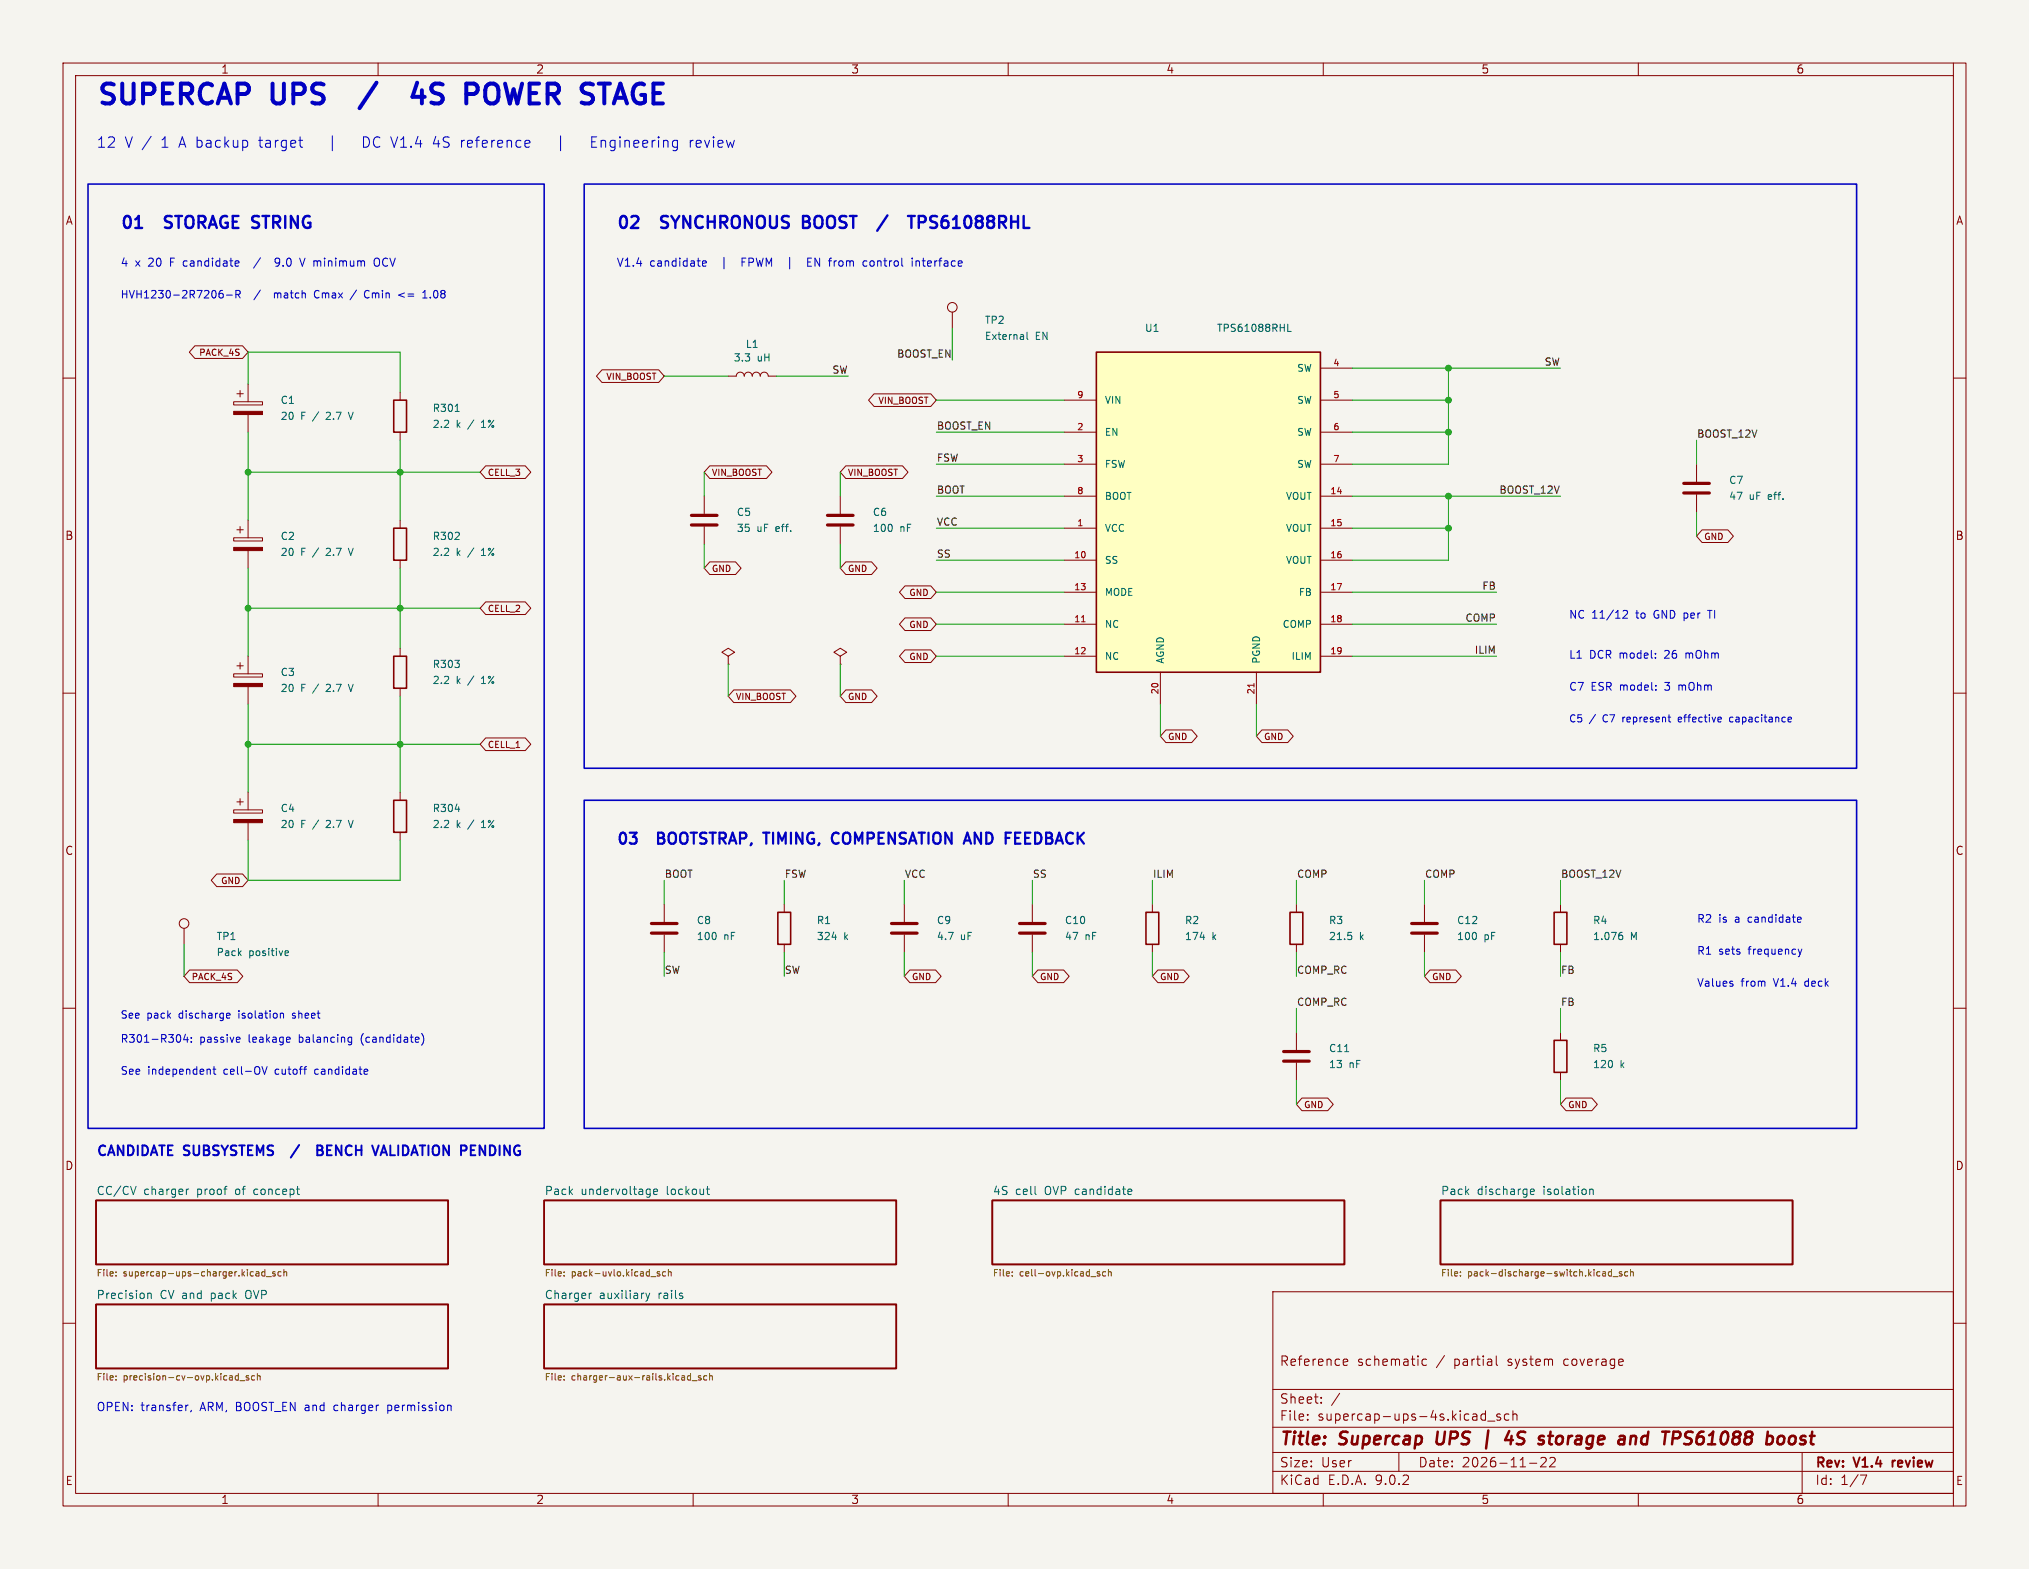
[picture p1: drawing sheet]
(kicad_sch (version 20250114) (generator "eeschema") (paper "User" 322 249)
(title_block (title "Supercap UPS | 4S storage and TPS61088 boost") (date "2026-11-22") (rev "V1.4 review") (comment 1 "Reference schematic / partial system coverage"))
(lib_symbols 
 (symbol "Device:R"
  (pin_numbers (hide yes))
  (pin_names
   (offset 0))
  (exclude_from_sim no)
  (in_bom yes)
  (on_board yes)
  (property "Reference" "R" (at 2.032 0 90) (effects (font (size 1.27 1.27))))
  (property "Value" "R" (at 0 0 90) (effects (font (size 1.27 1.27))))
  (property "Footprint" "" (at -1.778 0 90) (effects (font (size 1.27 1.27)) (hide yes)))
  (property "Datasheet" "~" (at 0 0 0) (effects (font (size 1.27 1.27)) (hide yes)))
  (property "Description" "Resistor" (at 0 0 0) (effects (font (size 1.27 1.27)) (hide yes)))
  (symbol "R_0_1"
   (rectangle (start -1.016 -2.54) (end 1.016 2.54) (stroke (width 0.254) (type default)) (fill (type none))))
  (symbol "R_1_1"
   (pin passive line (at 0 3.81 270) (length 1.27) (name "~" (effects (font (size 1.27 1.27)))) (number "1" (effects (font (size 1.27 1.27)))))
   (pin passive line (at 0 -3.81 90) (length 1.27) (name "~" (effects (font (size 1.27 1.27)))) (number "2" (effects (font (size 1.27 1.27))))))
  (embedded_fonts no))
 (symbol "Device:C"
  (pin_numbers (hide yes))
  (pin_names
   (offset 0.254))
  (exclude_from_sim no)
  (in_bom yes)
  (on_board yes)
  (property "Reference" "C" (at 0.635 2.54 0) (effects (font (size 1.27 1.27)) (justify left)))
  (property "Value" "C" (at 0.635 -2.54 0) (effects (font (size 1.27 1.27)) (justify left)))
  (property "Footprint" "" (at 0.9652 -3.81 0) (effects (font (size 1.27 1.27)) (hide yes)))
  (property "Datasheet" "~" (at 0 0 0) (effects (font (size 1.27 1.27)) (hide yes)))
  (property "Description" "Unpolarized capacitor" (at 0 0 0) (effects (font (size 1.27 1.27)) (hide yes)))
  (symbol "C_0_1"
   (polyline (pts (xy -2.032 0.762) (xy 2.032 0.762)) (stroke (width 0.508) (type default)) (fill (type none)))
   (polyline (pts (xy -2.032 -0.762) (xy 2.032 -0.762)) (stroke (width 0.508) (type default)) (fill (type none))))
  (symbol "C_1_1"
   (pin passive line (at 0 3.81 270) (length 2.794) (name "~" (effects (font (size 1.27 1.27)))) (number "1" (effects (font (size 1.27 1.27)))))
   (pin passive line (at 0 -3.81 90) (length 2.794) (name "~" (effects (font (size 1.27 1.27)))) (number "2" (effects (font (size 1.27 1.27))))))
  (embedded_fonts no))
 (symbol "Device:C_Polarized"
  (pin_numbers (hide yes))
  (pin_names
   (offset 0.254))
  (exclude_from_sim no)
  (in_bom yes)
  (on_board yes)
  (property "Reference" "C" (at 0.635 2.54 0) (effects (font (size 1.27 1.27)) (justify left)))
  (property "Value" "C_Polarized" (at 0.635 -2.54 0) (effects (font (size 1.27 1.27)) (justify left)))
  (property "Footprint" "" (at 0.9652 -3.81 0) (effects (font (size 1.27 1.27)) (hide yes)))
  (property "Datasheet" "~" (at 0 0 0) (effects (font (size 1.27 1.27)) (hide yes)))
  (property "Description" "Polarized capacitor" (at 0 0 0) (effects (font (size 1.27 1.27)) (hide yes)))
  (symbol "C_Polarized_0_1"
   (rectangle (start -2.286 0.508) (end 2.286 1.016) (stroke (width 0) (type default)) (fill (type none)))
   (polyline (pts (xy -1.778 2.286) (xy -0.762 2.286)) (stroke (width 0) (type default)) (fill (type none)))
   (polyline (pts (xy -1.27 2.794) (xy -1.27 1.778)) (stroke (width 0) (type default)) (fill (type none)))
   (rectangle (start 2.286 -0.508) (end -2.286 -1.016) (stroke (width 0) (type default)) (fill (type outline))))
  (symbol "C_Polarized_1_1"
   (pin passive line (at 0 3.81 270) (length 2.794) (name "~" (effects (font (size 1.27 1.27)))) (number "1" (effects (font (size 1.27 1.27)))))
   (pin passive line (at 0 -3.81 90) (length 2.794) (name "~" (effects (font (size 1.27 1.27)))) (number "2" (effects (font (size 1.27 1.27))))))
  (embedded_fonts no))
 (symbol "Device:L"
  (pin_numbers (hide yes))
  (pin_names
   (offset 1.016) (hide yes))
  (exclude_from_sim no)
  (in_bom yes)
  (on_board yes)
  (property "Reference" "L" (at -1.27 0 90) (effects (font (size 1.27 1.27))))
  (property "Value" "L" (at 1.905 0 90) (effects (font (size 1.27 1.27))))
  (property "Footprint" "" (at 0 0 0) (effects (font (size 1.27 1.27)) (hide yes)))
  (property "Datasheet" "~" (at 0 0 0) (effects (font (size 1.27 1.27)) (hide yes)))
  (property "Description" "Inductor" (at 0 0 0) (effects (font (size 1.27 1.27)) (hide yes)))
  (symbol "L_0_1"
   (arc (start 0 2.54) (mid 0.6323 1.905) (end 0 1.27) (stroke (width 0) (type default)) (fill (type none)))
   (arc (start 0 1.27) (mid 0.6323 0.635) (end 0 0) (stroke (width 0) (type default)) (fill (type none)))
   (arc (start 0 0) (mid 0.6323 -0.635) (end 0 -1.27) (stroke (width 0) (type default)) (fill (type none)))
   (arc (start 0 -1.27) (mid 0.6323 -1.905) (end 0 -2.54) (stroke (width 0) (type default)) (fill (type none))))
  (symbol "L_1_1"
   (pin passive line (at 0 3.81 270) (length 1.27) (name "1" (effects (font (size 1.27 1.27)))) (number "1" (effects (font (size 1.27 1.27)))))
   (pin passive line (at 0 -3.81 90) (length 1.27) (name "2" (effects (font (size 1.27 1.27)))) (number "2" (effects (font (size 1.27 1.27))))))
  (embedded_fonts no))
 (symbol "Connector:TestPoint"
  (pin_numbers (hide yes))
  (pin_names
   (offset 0.762) (hide yes))
  (exclude_from_sim no)
  (in_bom yes)
  (on_board yes)
  (property "Reference" "TP" (at 0 6.858 0) (effects (font (size 1.27 1.27))))
  (property "Value" "TestPoint" (at 0 5.08 0) (effects (font (size 1.27 1.27))))
  (property "Footprint" "" (at 5.08 0 0) (effects (font (size 1.27 1.27)) (hide yes)))
  (property "Datasheet" "~" (at 5.08 0 0) (effects (font (size 1.27 1.27)) (hide yes)))
  (property "Description" "test point" (at 0 0 0) (effects (font (size 1.27 1.27)) (hide yes)))
  (symbol "TestPoint_0_1"
   (circle (center 0 3.302) (radius 0.762) (stroke (width 0) (type default)) (fill (type none))))
  (symbol "TestPoint_1_1"
   (pin passive line (at 0 0 90) (length 2.54) (name "1" (effects (font (size 1.27 1.27)))) (number "1" (effects (font (size 1.27 1.27))))))
  (embedded_fonts no))
 (symbol "power:PWR_FLAG"
  (power)
  (pin_numbers (hide yes))
  (pin_names
   (offset 0) (hide yes))
  (exclude_from_sim no)
  (in_bom yes)
  (on_board yes)
  (property "Reference" "#FLG" (at 0 1.905 0) (effects (font (size 1.27 1.27)) (hide yes)))
  (property "Value" "PWR_FLAG" (at 0 3.81 0) (effects (font (size 1.27 1.27))))
  (property "Footprint" "" (at 0 0 0) (effects (font (size 1.27 1.27)) (hide yes)))
  (property "Datasheet" "~" (at 0 0 0) (effects (font (size 1.27 1.27)) (hide yes)))
  (property "Description" "Special symbol for telling ERC where power comes from" (at 0 0 0) (effects (font (size 1.27 1.27)) (hide yes)))
  (symbol "PWR_FLAG_0_0"
   (pin power_out line (at 0 0 90) (length 0) (name "~" (effects (font (size 1.27 1.27)))) (number "1" (effects (font (size 1.27 1.27))))))
  (symbol "PWR_FLAG_0_1"
   (polyline (pts (xy 0 0) (xy 0 1.27) (xy -1.016 1.905) (xy 0 2.54) (xy 1.016 1.905) (xy 0 1.27)) (stroke (width 0) (type default)) (fill (type none))))
  (embedded_fonts no))(symbol "Supercap_UPS:TPS61088RHL"
(pin_names (offset 1.27)) (in_bom yes) (on_board yes) (property "Reference" "U" (at 0 0 0) (effects (font (size 1 1)))) (property "Value" "TPS61088RHL" (at 0 0 0) (effects (font (size 1 1))))
(symbol "TPS61088RHL_0_1" (rectangle (start -17.7800 25.4000) (end 17.7800 -25.4000) (stroke (width 0.254) (type default)) (fill (type background))))
(symbol "TPS61088RHL_1_1" (pin power_in line (at -22.8600 17.7800 0) (length 5.08) (name "VIN" (effects (font (size 1.1 1.1)))) (number "9" (effects (font (size 1 1))))) (pin input line (at -22.8600 12.7000 0) (length 5.08) (name "EN" (effects (font (size 1.1 1.1)))) (number "2" (effects (font (size 1 1))))) (pin passive line (at -22.8600 7.6200 0) (length 5.08) (name "FSW" (effects (font (size 1.1 1.1)))) (number "3" (effects (font (size 1 1))))) (pin passive line (at -22.8600 2.5400 0) (length 5.08) (name "BOOT" (effects (font (size 1.1 1.1)))) (number "8" (effects (font (size 1 1))))) (pin power_out line (at -22.8600 -2.5400 0) (length 5.08) (name "VCC" (effects (font (size 1.1 1.1)))) (number "1" (effects (font (size 1 1))))) (pin passive line (at -22.8600 -7.6200 0) (length 5.08) (name "SS" (effects (font (size 1.1 1.1)))) (number "10" (effects (font (size 1 1))))) (pin input line (at -22.8600 -12.7000 0) (length 5.08) (name "MODE" (effects (font (size 1.1 1.1)))) (number "13" (effects (font (size 1 1))))) (pin passive line (at -22.8600 -17.7800 0) (length 5.08) (name "NC" (effects (font (size 1.1 1.1)))) (number "11" (effects (font (size 1 1))))) (pin passive line (at -22.8600 -22.8600 0) (length 5.08) (name "NC" (effects (font (size 1.1 1.1)))) (number "12" (effects (font (size 1 1))))) (pin passive line (at 22.8600 22.8600 180) (length 5.08) (name "SW" (effects (font (size 1.1 1.1)))) (number "4" (effects (font (size 1 1))))) (pin passive line (at 22.8600 17.7800 180) (length 5.08) (name "SW" (effects (font (size 1.1 1.1)))) (number "5" (effects (font (size 1 1))))) (pin passive line (at 22.8600 12.7000 180) (length 5.08) (name "SW" (effects (font (size 1.1 1.1)))) (number "6" (effects (font (size 1 1))))) (pin passive line (at 22.8600 7.6200 180) (length 5.08) (name "SW" (effects (font (size 1.1 1.1)))) (number "7" (effects (font (size 1 1))))) (pin power_out line (at 22.8600 2.5400 180) (length 5.08) (name "VOUT" (effects (font (size 1.1 1.1)))) (number "14" (effects (font (size 1 1))))) (pin passive line (at 22.8600 -2.5400 180) (length 5.08) (name "VOUT" (effects (font (size 1.1 1.1)))) (number "15" (effects (font (size 1 1))))) (pin passive line (at 22.8600 -7.6200 180) (length 5.08) (name "VOUT" (effects (font (size 1.1 1.1)))) (number "16" (effects (font (size 1 1))))) (pin input line (at 22.8600 -12.7000 180) (length 5.08) (name "FB" (effects (font (size 1.1 1.1)))) (number "17" (effects (font (size 1 1))))) (pin passive line (at 22.8600 -17.7800 180) (length 5.08) (name "COMP" (effects (font (size 1.1 1.1)))) (number "18" (effects (font (size 1 1))))) (pin passive line (at 22.8600 -22.8600 180) (length 5.08) (name "ILIM" (effects (font (size 1.1 1.1)))) (number "19" (effects (font (size 1 1))))) (pin power_in line (at -7.6200 -30.4800 90) (length 5.08) (name "AGND" (effects (font (size 1.1 1.1)))) (number "20" (effects (font (size 1 1))))) (pin power_in line (at 7.6200 -30.4800 90) (length 5.08) (name "PGND" (effects (font (size 1.1 1.1)))) (number "21" (effects (font (size 1 1))))))))
(text "SUPERCAP UPS  /  4S POWER STAGE" (at 15.2400 15.2400 0) (effects (font (size 3.15 3.15) (bold yes)) (justify left)))
(text "12 V / 1 A backup target   |   DC V1.4 4S reference   |   Engineering review" (at 15.2400 22.8600 0) (effects (font (size 1.65 1.65) ) (justify left)))
(rectangle (start 13.9700 29.2100) (end 86.3600 179.0700) (stroke (width 0.25) (type default)) (fill (type none)))
(text "01  STORAGE STRING" (at 19.0500 35.5600 0) (effects (font (size 1.9 1.9) (bold yes)) (justify left)))
(text "4 x 20 F candidate  /  9.0 V minimum OCV" (at 19.0500 41.9100 0) (effects (font (size 1.28 1.28) ) (justify left)))
(text "HVH1230-2R7206-R  /  match Cmax / Cmin <= 1.08" (at 19.0500 46.9900 0) (effects (font (size 1.2 1.2) ) (justify left)))
(symbol (lib_id "Device:C_Polarized") (at 39.3700 64.7700 0) (unit 1) (in_bom yes) (on_board yes) (dnp no) (property "Reference" "C1" (at 44.4500 63.5000 0) (effects (font (size 1.15 1.15)) (justify left) )) (property "Value" "20 F / 2.7 V" (at 44.4500 66.0400 0) (effects (font (size 1.15 1.15)) (justify left) )) (property "Footprint" "Capacitor_THT:CP_Radial_D12.5mm_P5.00mm" (at 39.3700 64.7700 0) (effects (font (size 1 1)) (hide yes))) (property "MPN" "HVH1230-2R7206-R" (at 39.3700 64.7700 0) (effects (font (size 1 1)) (hide yes))) (pin "1") (pin "2"))
(wire (pts (xy 39.3700 60.9600) (xy 39.3700 55.8800)) (stroke (width 0) (type default)))
(global_label "PACK_4S" (shape bidirectional) (at 39.3700 55.8800 0) (effects (font (size 1 1)) (justify right)))
(wire (pts (xy 39.3700 68.5800) (xy 39.3700 74.9300)) (stroke (width 0) (type default)))
(wire (pts (xy 39.3700 74.9300) (xy 39.3700 82.5500)) (stroke (width 0) (type default)))
(wire (pts (xy 39.37 74.93) (xy 63.5 74.93)) (stroke (width 0) (type default)))
(wire (pts (xy 63.5 74.93) (xy 76.2 74.93)) (stroke (width 0) (type default)))
(junction (at 63.5 74.93) (diameter 0) (color 0 0 0 0))
(global_label "CELL_3" (shape bidirectional) (at 76.2 74.93 180) (effects (font (size 1 1)) (justify left)))
(junction (at 39.3700 74.9300) (diameter 0) (color 0 0 0 0))
(symbol (lib_id "Device:C_Polarized") (at 39.3700 86.3600 0) (unit 1) (in_bom yes) (on_board yes) (dnp no) (property "Reference" "C2" (at 44.4500 85.0900 0) (effects (font (size 1.15 1.15)) (justify left) )) (property "Value" "20 F / 2.7 V" (at 44.4500 87.6300 0) (effects (font (size 1.15 1.15)) (justify left) )) (property "Footprint" "Capacitor_THT:CP_Radial_D12.5mm_P5.00mm" (at 39.3700 86.3600 0) (effects (font (size 1 1)) (hide yes))) (property "MPN" "HVH1230-2R7206-R" (at 39.3700 86.3600 0) (effects (font (size 1 1)) (hide yes))) (pin "1") (pin "2"))
(wire (pts (xy 39.3700 90.1700) (xy 39.3700 96.5200)) (stroke (width 0) (type default)))
(wire (pts (xy 39.3700 96.5200) (xy 39.3700 104.1400)) (stroke (width 0) (type default)))
(wire (pts (xy 39.37 96.52) (xy 63.5 96.52)) (stroke (width 0) (type default)))
(wire (pts (xy 63.5 96.52) (xy 76.2 96.52)) (stroke (width 0) (type default)))
(junction (at 63.5 96.52) (diameter 0) (color 0 0 0 0))
(global_label "CELL_2" (shape bidirectional) (at 76.2 96.52 180) (effects (font (size 1 1)) (justify left)))
(junction (at 39.3700 96.5200) (diameter 0) (color 0 0 0 0))
(symbol (lib_id "Device:C_Polarized") (at 39.3700 107.9500 0) (unit 1) (in_bom yes) (on_board yes) (dnp no) (property "Reference" "C3" (at 44.4500 106.6800 0) (effects (font (size 1.15 1.15)) (justify left) )) (property "Value" "20 F / 2.7 V" (at 44.4500 109.2200 0) (effects (font (size 1.15 1.15)) (justify left) )) (property "Footprint" "Capacitor_THT:CP_Radial_D12.5mm_P5.00mm" (at 39.3700 107.9500 0) (effects (font (size 1 1)) (hide yes))) (property "MPN" "HVH1230-2R7206-R" (at 39.3700 107.9500 0) (effects (font (size 1 1)) (hide yes))) (pin "1") (pin "2"))
(wire (pts (xy 39.3700 111.7600) (xy 39.3700 118.1100)) (stroke (width 0) (type default)))
(wire (pts (xy 39.3700 118.1100) (xy 39.3700 125.7300)) (stroke (width 0) (type default)))
(wire (pts (xy 39.37 118.11) (xy 63.5 118.11)) (stroke (width 0) (type default)))
(wire (pts (xy 63.5 118.11) (xy 76.2 118.11)) (stroke (width 0) (type default)))
(junction (at 63.5 118.11) (diameter 0) (color 0 0 0 0))
(global_label "CELL_1" (shape bidirectional) (at 76.2 118.11 180) (effects (font (size 1 1)) (justify left)))
(junction (at 39.3700 118.1100) (diameter 0) (color 0 0 0 0))
(symbol (lib_id "Device:C_Polarized") (at 39.3700 129.5400 0) (unit 1) (in_bom yes) (on_board yes) (dnp no) (property "Reference" "C4" (at 44.4500 128.2700 0) (effects (font (size 1.15 1.15)) (justify left) )) (property "Value" "20 F / 2.7 V" (at 44.4500 130.8100 0) (effects (font (size 1.15 1.15)) (justify left) )) (property "Footprint" "Capacitor_THT:CP_Radial_D12.5mm_P5.00mm" (at 39.3700 129.5400 0) (effects (font (size 1 1)) (hide yes))) (property "MPN" "HVH1230-2R7206-R" (at 39.3700 129.5400 0) (effects (font (size 1 1)) (hide yes))) (pin "1") (pin "2"))
(wire (pts (xy 39.3700 133.3500) (xy 39.3700 139.7000)) (stroke (width 0) (type default)))
(global_label "GND" (shape bidirectional) (at 39.3700 139.7000 0) (effects (font (size 1 1)) (justify right)))
(symbol (lib_id "Connector:TestPoint") (at 29.21 149.86 0) (unit 1) (in_bom yes) (on_board yes) (dnp no) (property "Reference" "TP1" (at 34.29 148.59 0) (effects (font (size 1.15 1.15)) (justify left) )) (property "Value" "Pack positive" (at 34.29 151.13 0) (effects (font (size 1.15 1.15)) (justify left) )) (pin "1"))
(wire (pts (xy 29.21 149.86) (xy 29.21 154.94)) (stroke (width 0) (type default)))
(global_label "PACK_4S" (shape bidirectional) (at 29.21 154.94 180) (effects (font (size 1 1)) (justify left)))
(wire (pts (xy 39.37 55.88) (xy 63.5 55.88)) (stroke (width 0) (type default)))
(wire (pts (xy 39.37 139.7) (xy 63.5 139.7)) (stroke (width 0) (type default)))
(wire (pts (xy 63.5 55.88) (xy 63.5 62.23)) (stroke (width 0) (type default)))
(wire (pts (xy 63.5 69.85) (xy 63.5 74.93)) (stroke (width 0) (type default)))
(symbol (lib_id "Device:R") (at 63.5 66.04 0) (unit 1) (in_bom yes) (on_board yes) (dnp no) (property "Reference" "R301" (at 68.58 64.77 0) (effects (font (size 1.15 1.15)) (justify left))) (property "Value" "2.2 k / 1%" (at 68.58 67.31 0) (effects (font (size 1.15 1.15)) (justify left))) (property "Footprint" "Resistor_SMD:R_0805_2012Metric" (at 63.5 66.04 0) (effects (font (size 1.00 1.00)) (hide yes))) (pin "1") (pin "2"))
(wire (pts (xy 63.5 74.93) (xy 63.5 82.55)) (stroke (width 0) (type default)))
(wire (pts (xy 63.5 90.17) (xy 63.5 96.52)) (stroke (width 0) (type default)))
(symbol (lib_id "Device:R") (at 63.5 86.36 0) (unit 1) (in_bom yes) (on_board yes) (dnp no) (property "Reference" "R302" (at 68.58 85.09 0) (effects (font (size 1.15 1.15)) (justify left))) (property "Value" "2.2 k / 1%" (at 68.58 87.63 0) (effects (font (size 1.15 1.15)) (justify left))) (property "Footprint" "Resistor_SMD:R_0805_2012Metric" (at 63.5 86.36 0) (effects (font (size 1.00 1.00)) (hide yes))) (pin "1") (pin "2"))
(wire (pts (xy 63.5 96.52) (xy 63.5 102.87)) (stroke (width 0) (type default)))
(wire (pts (xy 63.5 110.49) (xy 63.5 118.11)) (stroke (width 0) (type default)))
(symbol (lib_id "Device:R") (at 63.5 106.68 0) (unit 1) (in_bom yes) (on_board yes) (dnp no) (property "Reference" "R303" (at 68.58 105.41 0) (effects (font (size 1.15 1.15)) (justify left))) (property "Value" "2.2 k / 1%" (at 68.58 107.95 0) (effects (font (size 1.15 1.15)) (justify left))) (property "Footprint" "Resistor_SMD:R_0805_2012Metric" (at 63.5 106.68 0) (effects (font (size 1.00 1.00)) (hide yes))) (pin "1") (pin "2"))
(wire (pts (xy 63.5 118.11) (xy 63.5 125.73)) (stroke (width 0) (type default)))
(wire (pts (xy 63.5 133.35) (xy 63.5 139.7)) (stroke (width 0) (type default)))
(symbol (lib_id "Device:R") (at 63.5 129.54 0) (unit 1) (in_bom yes) (on_board yes) (dnp no) (property "Reference" "R304" (at 68.58 128.27 0) (effects (font (size 1.15 1.15)) (justify left))) (property "Value" "2.2 k / 1%" (at 68.58 130.81 0) (effects (font (size 1.15 1.15)) (justify left))) (property "Footprint" "Resistor_SMD:R_0805_2012Metric" (at 63.5 129.54 0) (effects (font (size 1.00 1.00)) (hide yes))) (pin "1") (pin "2"))
(text "R301-R304: passive leakage balancing (candidate)" (at 19.05 165.1 0) (effects (font (size 1.22 1.22)) (justify left)))
(text "See independent cell-OV cutoff candidate" (at 19.05 170.18 0) (effects (font (size 1.22 1.22)) (justify left)))
(text "See pack discharge isolation sheet" (at 19.0500 161.2900 0) (effects (font (size 1.18 1.18) ) (justify left)))
(rectangle (start 92.7100 29.2100) (end 294.6400 121.9200) (stroke (width 0.25) (type default)) (fill (type none)))
(text "02  SYNCHRONOUS BOOST  /  TPS61088RHL" (at 97.7900 35.5600 0) (effects (font (size 1.9 1.9) (bold yes)) (justify left)))
(text "V1.4 candidate  |  FPWM  |  EN from control interface" (at 97.7900 41.9100 0) (effects (font (size 1.28 1.28) ) (justify left)))
(symbol (lib_id "Supercap_UPS:TPS61088RHL") (at 191.7700 81.2800 0) (unit 1) (in_bom yes) (on_board yes) (dnp no) (property "Reference" "U1" (at 181.6100 52.0700 0) (effects (font (size 1.15 1.15)) (justify left) )) (property "Value" "TPS61088RHL" (at 193.0400 52.0700 0) (effects (font (size 1.15 1.15)) (justify left) )) (pin "9") (pin "2") (pin "3") (pin "8") (pin "1") (pin "10") (pin "13") (pin "11") (pin "12") (pin "4") (pin "5") (pin "6") (pin "7") (pin "14") (pin "15") (pin "16") (pin "17") (pin "18") (pin "19") (pin "20") (pin "21"))
(wire (pts (xy 168.9100 63.5000) (xy 148.5900 63.5000)) (stroke (width 0) (type default)))
(global_label "VIN_BOOST" (shape bidirectional) (at 148.5900 63.5000 0) (effects (font (size 1 1)) (justify right)))
(wire (pts (xy 168.9100 68.5800) (xy 148.5900 68.5800)) (stroke (width 0) (type default)))
(label "BOOST_EN" (at 148.5900 68.5800 0) (effects (font (size 1.15 1.15)) (justify left bottom)))
(wire (pts (xy 168.9100 73.6600) (xy 148.5900 73.6600)) (stroke (width 0) (type default)))
(label "FSW" (at 148.5900 73.6600 0) (effects (font (size 1.15 1.15)) (justify left bottom)))
(wire (pts (xy 168.9100 78.7400) (xy 148.5900 78.7400)) (stroke (width 0) (type default)))
(label "BOOT" (at 148.5900 78.7400 0) (effects (font (size 1.15 1.15)) (justify left bottom)))
(wire (pts (xy 168.9100 83.8200) (xy 148.5900 83.8200)) (stroke (width 0) (type default)))
(label "VCC" (at 148.5900 83.8200 0) (effects (font (size 1.15 1.15)) (justify left bottom)))
(wire (pts (xy 168.9100 88.9000) (xy 148.5900 88.9000)) (stroke (width 0) (type default)))
(label "SS" (at 148.5900 88.9000 0) (effects (font (size 1.15 1.15)) (justify left bottom)))
(wire (pts (xy 168.9100 93.9800) (xy 148.5900 93.9800)) (stroke (width 0) (type default)))
(global_label "GND" (shape bidirectional) (at 148.5900 93.9800 0) (effects (font (size 1 1)) (justify right)))
(wire (pts (xy 168.9100 99.0600) (xy 148.5900 99.0600)) (stroke (width 0) (type default)))
(global_label "GND" (shape bidirectional) (at 148.5900 99.0600 0) (effects (font (size 1 1)) (justify right)))
(wire (pts (xy 168.9100 104.1400) (xy 148.5900 104.1400)) (stroke (width 0) (type default)))
(global_label "GND" (shape bidirectional) (at 148.5900 104.1400 0) (effects (font (size 1 1)) (justify right)))
(wire (pts (xy 214.6300 58.4200) (xy 229.8700 58.4200)) (stroke (width 0) (type default)))
(wire (pts (xy 214.6300 63.5000) (xy 229.8700 63.5000)) (stroke (width 0) (type default)))
(wire (pts (xy 214.6300 68.5800) (xy 229.8700 68.5800)) (stroke (width 0) (type default)))
(wire (pts (xy 214.6300 73.6600) (xy 229.8700 73.6600)) (stroke (width 0) (type default)))
(wire (pts (xy 214.6300 78.7400) (xy 229.8700 78.7400)) (stroke (width 0) (type default)))
(wire (pts (xy 214.6300 83.8200) (xy 229.8700 83.8200)) (stroke (width 0) (type default)))
(wire (pts (xy 214.6300 88.9000) (xy 229.8700 88.9000)) (stroke (width 0) (type default)))
(wire (pts (xy 214.6300 93.9800) (xy 237.4900 93.9800)) (stroke (width 0) (type default)))
(label "FB" (at 237.4900 93.9800 180) (effects (font (size 1.15 1.15)) (justify right bottom)))
(wire (pts (xy 214.6300 99.0600) (xy 237.4900 99.0600)) (stroke (width 0) (type default)))
(label "COMP" (at 237.4900 99.0600 180) (effects (font (size 1.15 1.15)) (justify right bottom)))
(wire (pts (xy 214.6300 104.1400) (xy 237.4900 104.1400)) (stroke (width 0) (type default)))
(label "ILIM" (at 237.4900 104.1400 180) (effects (font (size 1.15 1.15)) (justify right bottom)))
(wire (pts (xy 184.1500 111.7600) (xy 184.1500 116.8400)) (stroke (width 0) (type default)))
(global_label "GND" (shape bidirectional) (at 184.1500 116.8400 180) (effects (font (size 1 1)) (justify left)))
(wire (pts (xy 199.3900 111.7600) (xy 199.3900 116.8400)) (stroke (width 0) (type default)))
(global_label "GND" (shape bidirectional) (at 199.3900 116.8400 180) (effects (font (size 1 1)) (justify left)))
(wire (pts (xy 229.8700 58.4200) (xy 229.8700 63.5000)) (stroke (width 0) (type default)))
(wire (pts (xy 229.8700 63.5000) (xy 229.8700 68.5800)) (stroke (width 0) (type default)))
(wire (pts (xy 229.8700 68.5800) (xy 229.8700 73.6600)) (stroke (width 0) (type default)))
(junction (at 229.8700 63.5000) (diameter 0) (color 0 0 0 0))
(junction (at 229.8700 68.5800) (diameter 0) (color 0 0 0 0))
(wire (pts (xy 229.8700 58.4200) (xy 247.6500 58.4200)) (stroke (width 0) (type default)))
(junction (at 229.8700 58.4200) (diameter 0) (color 0 0 0 0))
(label "SW" (at 247.6500 58.4200 180) (effects (font (size 1.15 1.15)) (justify right bottom)))
(wire (pts (xy 229.8700 78.7400) (xy 229.8700 83.8200)) (stroke (width 0) (type default)))
(wire (pts (xy 229.8700 83.8200) (xy 229.8700 88.9000)) (stroke (width 0) (type default)))
(junction (at 229.8700 83.8200) (diameter 0) (color 0 0 0 0))
(wire (pts (xy 229.8700 78.7400) (xy 247.6500 78.7400)) (stroke (width 0) (type default)))
(junction (at 229.8700 78.7400) (diameter 0) (color 0 0 0 0))
(label "BOOST_12V" (at 247.6500 78.7400 180) (effects (font (size 1.15 1.15)) (justify right bottom)))
(symbol (lib_id "Connector:TestPoint") (at 151.1300 52.0700 0) (unit 1) (in_bom yes) (on_board yes) (dnp no) (property "Reference" "TP2" (at 156.2100 50.8000 0) (effects (font (size 1.15 1.15)) (justify left) )) (property "Value" "External EN" (at 156.2100 53.3400 0) (effects (font (size 1.15 1.15)) (justify left) )) (pin "1"))
(wire (pts (xy 151.1300 52.0700) (xy 151.1300 57.1500)) (stroke (width 0) (type default)))
(label "BOOST_EN" (at 151.1300 57.1500 180) (effects (font (size 1.15 1.15)) (justify right bottom)))
(symbol (lib_id "Device:L") (at 119.3800 59.6900 90) (unit 1) (in_bom yes) (on_board yes) (dnp no) (property "Reference" "L1" (at 119.3800 54.6100 90) (effects (font (size 1.15 1.15))  )) (property "Value" "3.3 uH" (at 119.3800 56.7690 90) (effects (font (size 1.15 1.15))  )) (pin "1") (pin "2"))
(wire (pts (xy 115.5700 59.6900) (xy 105.4100 59.6900)) (stroke (width 0) (type default)))
(global_label "VIN_BOOST" (shape bidirectional) (at 105.4100 59.6900 0) (effects (font (size 1 1)) (justify right)))
(wire (pts (xy 123.1900 59.6900) (xy 134.6200 59.6900)) (stroke (width 0) (type default)))
(label "SW" (at 134.6200 59.6900 180) (effects (font (size 1.15 1.15)) (justify right bottom)))
(symbol (lib_id "Device:C") (at 111.7600 82.5500 0) (unit 1) (in_bom yes) (on_board yes) (dnp no) (property "Reference" "C5" (at 116.8400 81.2800 0) (effects (font (size 1.15 1.15)) (justify left) )) (property "Value" "35 uF eff." (at 116.8400 83.8200 0) (effects (font (size 1.15 1.15)) (justify left) )) (pin "1") (pin "2"))
(wire (pts (xy 111.7600 78.7400) (xy 111.7600 74.9300)) (stroke (width 0) (type default)))
(global_label "VIN_BOOST" (shape bidirectional) (at 111.7600 74.9300 180) (effects (font (size 1 1)) (justify left)))
(wire (pts (xy 111.7600 86.3600) (xy 111.7600 90.1700)) (stroke (width 0) (type default)))
(global_label "GND" (shape bidirectional) (at 111.7600 90.1700 180) (effects (font (size 1 1)) (justify left)))
(symbol (lib_id "Device:C") (at 133.3500 82.5500 0) (unit 1) (in_bom yes) (on_board yes) (dnp no) (property "Reference" "C6" (at 138.4300 81.2800 0) (effects (font (size 1.15 1.15)) (justify left) )) (property "Value" "100 nF" (at 138.4300 83.8200 0) (effects (font (size 1.15 1.15)) (justify left) )) (pin "1") (pin "2"))
(wire (pts (xy 133.3500 78.7400) (xy 133.3500 74.9300)) (stroke (width 0) (type default)))
(global_label "VIN_BOOST" (shape bidirectional) (at 133.3500 74.9300 180) (effects (font (size 1 1)) (justify left)))
(wire (pts (xy 133.3500 86.3600) (xy 133.3500 90.1700)) (stroke (width 0) (type default)))
(global_label "GND" (shape bidirectional) (at 133.3500 90.1700 180) (effects (font (size 1 1)) (justify left)))
(symbol (lib_id "Device:C") (at 269.2400 77.4700 0) (unit 1) (in_bom yes) (on_board yes) (dnp no) (property "Reference" "C7" (at 274.3200 76.2000 0) (effects (font (size 1.15 1.15)) (justify left) )) (property "Value" "47 uF eff." (at 274.3200 78.7400 0) (effects (font (size 1.15 1.15)) (justify left) )) (pin "1") (pin "2"))
(wire (pts (xy 269.2400 73.6600) (xy 269.2400 69.8500)) (stroke (width 0) (type default)))
(label "BOOST_12V" (at 269.2400 69.8500 0) (effects (font (size 1.15 1.15)) (justify left bottom)))
(wire (pts (xy 269.2400 81.2800) (xy 269.2400 85.0900)) (stroke (width 0) (type default)))
(global_label "GND" (shape bidirectional) (at 269.2400 85.0900 180) (effects (font (size 1 1)) (justify left)))
(symbol (lib_id "power:PWR_FLAG") (at 115.5700 105.4100 0) (unit 1) (in_bom yes) (on_board yes) (dnp no) (property "Reference" "#FLG01" (at 120.6500 104.1400 0) (effects (font (size 1.15 1.15)) (justify left) (hide yes))) (property "Value" "PWR_FLAG" (at 120.6500 106.6800 0) (effects (font (size 1.15 1.15)) (justify left) (hide yes))) (pin "1"))
(wire (pts (xy 115.5700 105.4100) (xy 115.5700 110.4900)) (stroke (width 0) (type default)))
(global_label "VIN_BOOST" (shape bidirectional) (at 115.5700 110.4900 180) (effects (font (size 1 1)) (justify left)))
(symbol (lib_id "power:PWR_FLAG") (at 133.3500 105.4100 0) (unit 1) (in_bom yes) (on_board yes) (dnp no) (property "Reference" "#FLG02" (at 138.4300 104.1400 0) (effects (font (size 1.15 1.15)) (justify left) (hide yes))) (property "Value" "PWR_FLAG" (at 138.4300 106.6800 0) (effects (font (size 1.15 1.15)) (justify left) (hide yes))) (pin "1"))
(wire (pts (xy 133.3500 105.4100) (xy 133.3500 110.4900)) (stroke (width 0) (type default)))
(global_label "GND" (shape bidirectional) (at 133.3500 110.4900 180) (effects (font (size 1 1)) (justify left)))
(text "NC 11/12 to GND per TI" (at 248.9200 97.7900 0) (effects (font (size 1.24 1.24) ) (justify left)))
(text "L1 DCR model: 26 mOhm" (at 248.9200 104.1400 0) (effects (font (size 1.24 1.24) ) (justify left)))
(text "C7 ESR model: 3 mOhm" (at 248.9200 109.2200 0) (effects (font (size 1.24 1.24) ) (justify left)))
(text "C5 / C7 represent effective capacitance" (at 248.9200 114.3000 0) (effects (font (size 1.14 1.14) ) (justify left)))
(rectangle (start 92.7100 127.0000) (end 294.6400 179.0700) (stroke (width 0.25) (type default)) (fill (type none)))
(text "03  BOOTSTRAP, TIMING, COMPENSATION AND FEEDBACK" (at 97.7900 133.3500 0) (effects (font (size 1.75 1.75) (bold yes)) (justify left)))
(symbol (lib_id "Device:C") (at 105.4100 147.3200 0) (unit 1) (in_bom yes) (on_board yes) (dnp no) (property "Reference" "C8" (at 110.4900 146.0500 0) (effects (font (size 1.15 1.15)) (justify left) )) (property "Value" "100 nF" (at 110.4900 148.5900 0) (effects (font (size 1.15 1.15)) (justify left) )) (pin "1") (pin "2"))
(wire (pts (xy 105.4100 143.5100) (xy 105.4100 139.7000)) (stroke (width 0) (type default)))
(label "BOOT" (at 105.4100 139.7000 0) (effects (font (size 1.15 1.15)) (justify left bottom)))
(wire (pts (xy 105.4100 151.1300) (xy 105.4100 154.9400)) (stroke (width 0) (type default)))
(label "SW" (at 105.4100 154.9400 0) (effects (font (size 1.15 1.15)) (justify left bottom)))
(symbol (lib_id "Device:R") (at 124.4600 147.3200 0) (unit 1) (in_bom yes) (on_board yes) (dnp no) (property "Reference" "R1" (at 129.5400 146.0500 0) (effects (font (size 1.15 1.15)) (justify left) )) (property "Value" "324 k" (at 129.5400 148.5900 0) (effects (font (size 1.15 1.15)) (justify left) )) (pin "1") (pin "2"))
(wire (pts (xy 124.4600 143.5100) (xy 124.4600 139.7000)) (stroke (width 0) (type default)))
(label "FSW" (at 124.4600 139.7000 0) (effects (font (size 1.15 1.15)) (justify left bottom)))
(wire (pts (xy 124.4600 151.1300) (xy 124.4600 154.9400)) (stroke (width 0) (type default)))
(label "SW" (at 124.4600 154.9400 0) (effects (font (size 1.15 1.15)) (justify left bottom)))
(symbol (lib_id "Device:C") (at 143.5100 147.3200 0) (unit 1) (in_bom yes) (on_board yes) (dnp no) (property "Reference" "C9" (at 148.5900 146.0500 0) (effects (font (size 1.15 1.15)) (justify left) )) (property "Value" "4.7 uF" (at 148.5900 148.5900 0) (effects (font (size 1.15 1.15)) (justify left) )) (pin "1") (pin "2"))
(wire (pts (xy 143.5100 143.5100) (xy 143.5100 139.7000)) (stroke (width 0) (type default)))
(label "VCC" (at 143.5100 139.7000 0) (effects (font (size 1.15 1.15)) (justify left bottom)))
(wire (pts (xy 143.5100 151.1300) (xy 143.5100 154.9400)) (stroke (width 0) (type default)))
(global_label "GND" (shape bidirectional) (at 143.5100 154.9400 180) (effects (font (size 1 1)) (justify left)))
(symbol (lib_id "Device:C") (at 163.8300 147.3200 0) (unit 1) (in_bom yes) (on_board yes) (dnp no) (property "Reference" "C10" (at 168.9100 146.0500 0) (effects (font (size 1.15 1.15)) (justify left) )) (property "Value" "47 nF" (at 168.9100 148.5900 0) (effects (font (size 1.15 1.15)) (justify left) )) (pin "1") (pin "2"))
(wire (pts (xy 163.8300 143.5100) (xy 163.8300 139.7000)) (stroke (width 0) (type default)))
(label "SS" (at 163.8300 139.7000 0) (effects (font (size 1.15 1.15)) (justify left bottom)))
(wire (pts (xy 163.8300 151.1300) (xy 163.8300 154.9400)) (stroke (width 0) (type default)))
(global_label "GND" (shape bidirectional) (at 163.8300 154.9400 180) (effects (font (size 1 1)) (justify left)))
(symbol (lib_id "Device:R") (at 182.8800 147.3200 0) (unit 1) (in_bom yes) (on_board yes) (dnp no) (property "Reference" "R2" (at 187.9600 146.0500 0) (effects (font (size 1.15 1.15)) (justify left) )) (property "Value" "174 k" (at 187.9600 148.5900 0) (effects (font (size 1.15 1.15)) (justify left) )) (pin "1") (pin "2"))
(wire (pts (xy 182.8800 143.5100) (xy 182.8800 139.7000)) (stroke (width 0) (type default)))
(label "ILIM" (at 182.8800 139.7000 0) (effects (font (size 1.15 1.15)) (justify left bottom)))
(wire (pts (xy 182.8800 151.1300) (xy 182.8800 154.9400)) (stroke (width 0) (type default)))
(global_label "GND" (shape bidirectional) (at 182.8800 154.9400 180) (effects (font (size 1 1)) (justify left)))
(symbol (lib_id "Device:R") (at 205.7400 147.3200 0) (unit 1) (in_bom yes) (on_board yes) (dnp no) (property "Reference" "R3" (at 210.8200 146.0500 0) (effects (font (size 1.15 1.15)) (justify left) )) (property "Value" "21.5 k" (at 210.8200 148.5900 0) (effects (font (size 1.15 1.15)) (justify left) )) (pin "1") (pin "2"))
(wire (pts (xy 205.7400 143.5100) (xy 205.7400 139.7000)) (stroke (width 0) (type default)))
(label "COMP" (at 205.7400 139.7000 0) (effects (font (size 1.15 1.15)) (justify left bottom)))
(wire (pts (xy 205.7400 151.1300) (xy 205.7400 154.9400)) (stroke (width 0) (type default)))
(label "COMP_RC" (at 205.7400 154.9400 0) (effects (font (size 1.15 1.15)) (justify left bottom)))
(symbol (lib_id "Device:C") (at 205.7400 167.6400 0) (unit 1) (in_bom yes) (on_board yes) (dnp no) (property "Reference" "C11" (at 210.8200 166.3700 0) (effects (font (size 1.15 1.15)) (justify left) )) (property "Value" "13 nF" (at 210.8200 168.9100 0) (effects (font (size 1.15 1.15)) (justify left) )) (pin "1") (pin "2"))
(wire (pts (xy 205.7400 163.8300) (xy 205.7400 160.0200)) (stroke (width 0) (type default)))
(label "COMP_RC" (at 205.7400 160.0200 0) (effects (font (size 1.15 1.15)) (justify left bottom)))
(wire (pts (xy 205.7400 171.4500) (xy 205.7400 175.2600)) (stroke (width 0) (type default)))
(global_label "GND" (shape bidirectional) (at 205.7400 175.2600 180) (effects (font (size 1 1)) (justify left)))
(symbol (lib_id "Device:C") (at 226.0600 147.3200 0) (unit 1) (in_bom yes) (on_board yes) (dnp no) (property "Reference" "C12" (at 231.1400 146.0500 0) (effects (font (size 1.15 1.15)) (justify left) )) (property "Value" "100 pF" (at 231.1400 148.5900 0) (effects (font (size 1.15 1.15)) (justify left) )) (pin "1") (pin "2"))
(wire (pts (xy 226.0600 143.5100) (xy 226.0600 139.7000)) (stroke (width 0) (type default)))
(label "COMP" (at 226.0600 139.7000 0) (effects (font (size 1.15 1.15)) (justify left bottom)))
(wire (pts (xy 226.0600 151.1300) (xy 226.0600 154.9400)) (stroke (width 0) (type default)))
(global_label "GND" (shape bidirectional) (at 226.0600 154.9400 180) (effects (font (size 1 1)) (justify left)))
(symbol (lib_id "Device:R") (at 247.6500 147.3200 0) (unit 1) (in_bom yes) (on_board yes) (dnp no) (property "Reference" "R4" (at 252.7300 146.0500 0) (effects (font (size 1.15 1.15)) (justify left) )) (property "Value" "1.076 M" (at 252.7300 148.5900 0) (effects (font (size 1.15 1.15)) (justify left) )) (pin "1") (pin "2"))
(wire (pts (xy 247.6500 143.5100) (xy 247.6500 139.7000)) (stroke (width 0) (type default)))
(label "BOOST_12V" (at 247.6500 139.7000 0) (effects (font (size 1.15 1.15)) (justify left bottom)))
(wire (pts (xy 247.6500 151.1300) (xy 247.6500 154.9400)) (stroke (width 0) (type default)))
(label "FB" (at 247.6500 154.9400 0) (effects (font (size 1.15 1.15)) (justify left bottom)))
(symbol (lib_id "Device:R") (at 247.6500 167.6400 0) (unit 1) (in_bom yes) (on_board yes) (dnp no) (property "Reference" "R5" (at 252.7300 166.3700 0) (effects (font (size 1.15 1.15)) (justify left) )) (property "Value" "120 k" (at 252.7300 168.9100 0) (effects (font (size 1.15 1.15)) (justify left) )) (pin "1") (pin "2"))
(wire (pts (xy 247.6500 163.8300) (xy 247.6500 160.0200)) (stroke (width 0) (type default)))
(label "FB" (at 247.6500 160.0200 0) (effects (font (size 1.15 1.15)) (justify left bottom)))
(wire (pts (xy 247.6500 171.4500) (xy 247.6500 175.2600)) (stroke (width 0) (type default)))
(global_label "GND" (shape bidirectional) (at 247.6500 175.2600 180) (effects (font (size 1 1)) (justify left)))
(text "R2 is a candidate" (at 269.2400 146.0500 0) (effects (font (size 1.22 1.22) ) (justify left)))
(text "R1 sets frequency" (at 269.2400 151.1300 0) (effects (font (size 1.22 1.22) ) (justify left)))
(text "Values from V1.4 deck" (at 269.2400 156.2100 0) (effects (font (size 1.22 1.22) ) (justify left)))
(text "CANDIDATE SUBSYSTEMS  /  BENCH VALIDATION PENDING" (at 15.24 182.88 0) (effects (font (size 1.55 1.55) (bold yes)) (justify left)))
(sheet (at 15.24 190.5) (size 55.88 10.16) (stroke (width 0.254) (type default)) (fill (color 0 0 0 0.0)) (property "Sheetname" "CC/CV charger proof of concept" (at 15.24 189.738 0) (effects (font (size 1.3 1.3)) (justify left bottom))) (property "Sheetfile" "supercap-ups-charger.kicad_sch" (at 15.24 201.422 0) (effects (font (size 1.04 1.04)) (justify left top))))
(sheet (at 86.36 190.5) (size 55.88 10.16) (stroke (width 0.254) (type default)) (fill (color 0 0 0 0.0)) (property "Sheetname" "Pack undervoltage lockout" (at 86.36 189.738 0) (effects (font (size 1.3 1.3)) (justify left bottom))) (property "Sheetfile" "pack-uvlo.kicad_sch" (at 86.36 201.422 0) (effects (font (size 1.04 1.04)) (justify left top))))
(text "OPEN: transfer, ARM, BOOST_EN and charger permission" (at 15.24 223.52 0) (effects (font (size 1.32 1.32)) (justify left)))
(sheet_instances (path "" (page "1")))
(sheet (at 157.48 190.5) (size 55.88 10.16) (stroke (width 0.254) (type default)) (fill (color 0 0 0 0.0)) (property "Sheetname" "4S cell OVP candidate" (at 157.48 189.738 0) (effects (font (size 1.3 1.3)) (justify left bottom))) (property "Sheetfile" "cell-ovp.kicad_sch" (at 157.48 201.422 0) (effects (font (size 1.04 1.04)) (justify left top))))
(sheet (at 228.6 190.5) (size 55.88 10.16) (stroke (width 0.254) (type default)) (fill (color 0 0 0 0.0)) (property "Sheetname" "Pack discharge isolation" (at 228.6 189.738 0) (effects (font (size 1.3 1.3)) (justify left bottom))) (property "Sheetfile" "pack-discharge-switch.kicad_sch" (at 228.6 201.422 0) (effects (font (size 1.04 1.04)) (justify left top))))
(sheet (at 15.24 207.01) (size 55.88 10.16) (stroke (width 0.254) (type default)) (fill (color 0 0 0 0.0)) (property "Sheetname" "Precision CV and pack OVP" (at 15.24 206.248 0) (effects (font (size 1.3 1.3)) (justify left bottom))) (property "Sheetfile" "precision-cv-ovp.kicad_sch" (at 15.24 217.932 0) (effects (font (size 1.04 1.04)) (justify left top))))
(sheet (at 86.36 207.01) (size 55.88 10.16) (stroke (width 0.254) (type default)) (fill (color 0 0 0 0.0)) (property "Sheetname" "Charger auxiliary rails" (at 86.36 206.248 0) (effects (font (size 1.3 1.3)) (justify left bottom))) (property "Sheetfile" "charger-aux-rails.kicad_sch" (at 86.36 217.932 0) (effects (font (size 1.04 1.04)) (justify left top)))))
